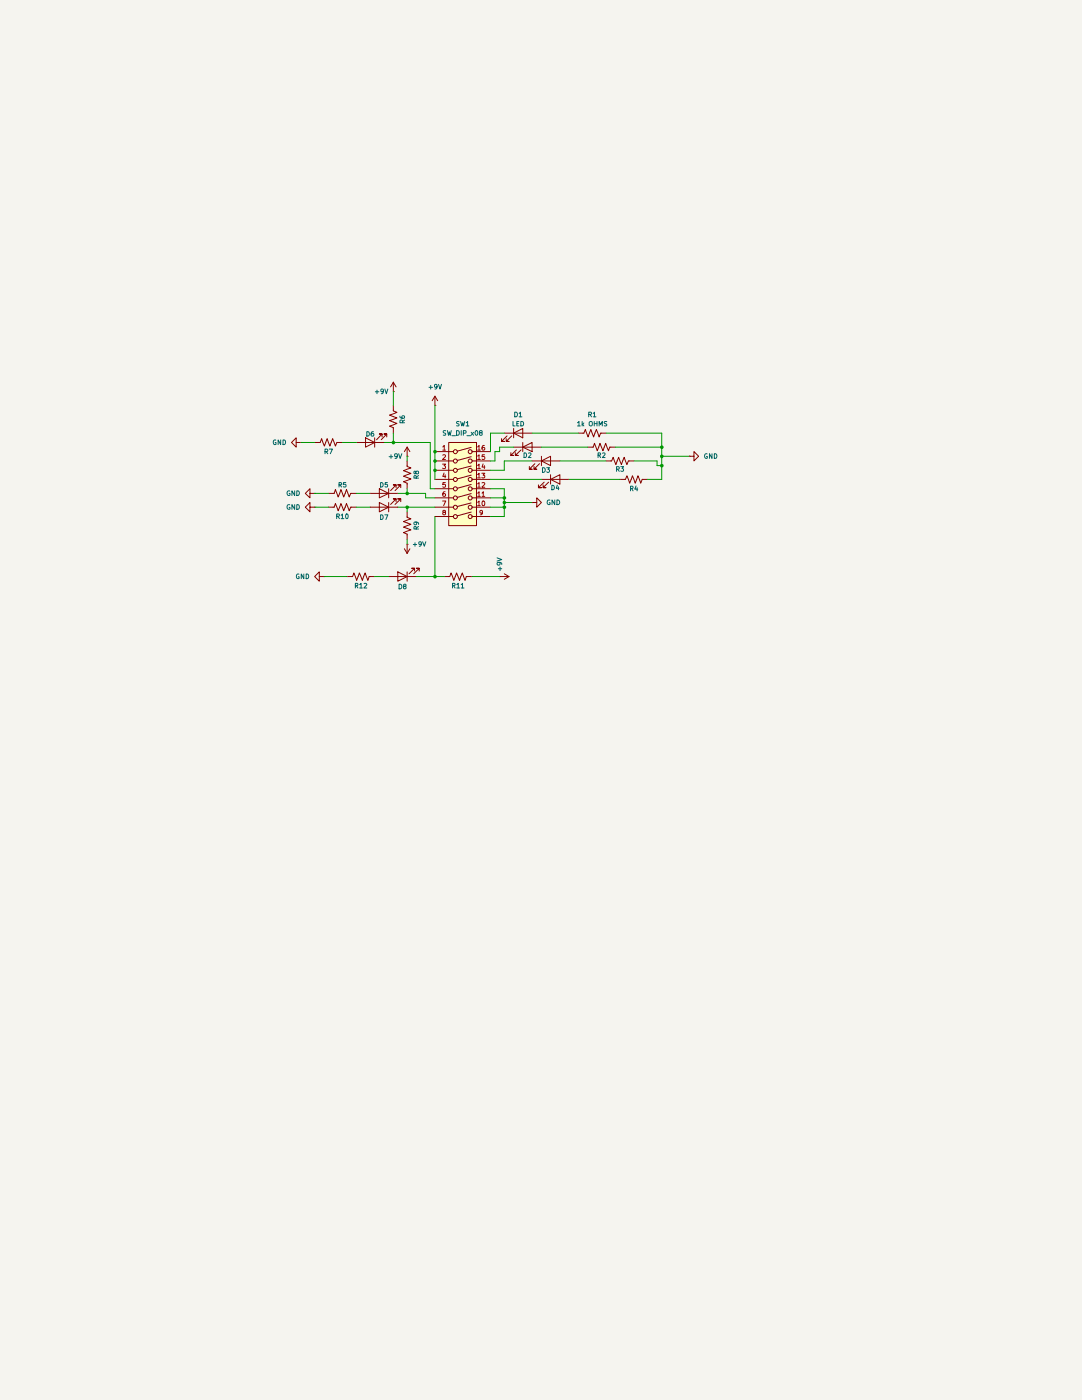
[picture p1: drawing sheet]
(kicad_sch
 (version 20231120)
 (generator "eeschema")
 (generator_version "8.0")
 (paper "A4")
 (lib_symbols
  (symbol "Device:LED"
   (pin_numbers hide)
   (pin_names
    (offset 1.016) hide) (exclude_from_sim no) (in_bom yes) (on_board yes)
   (property "Reference" "D" (at 0 2.54 0) (effects (font (size 1.27 1.27))))
   (property "Value" "LED" (at 0 -2.54 0) (effects (font (size 1.27 1.27))))
   (property "Footprint" "" (at 0 0 0) (effects (font (size 1.27 1.27)) (hide yes)))
   (property "Datasheet" "~" (at 0 0 0) (effects (font (size 1.27 1.27)) (hide yes)))
   (property "Description" "Light emitting diode" (at 0 0 0) (effects (font (size 1.27 1.27)) (hide yes)))
   (symbol "LED_0_1"
    (polyline (pts (xy -1.27 -1.27) (xy -1.27 1.27)) (stroke (width 0.254) (type default)) (fill (type none)))
    (polyline (pts (xy -1.27 0) (xy 1.27 0)) (stroke (width 0) (type default)) (fill (type none)))
    (polyline (pts (xy 1.27 -1.27) (xy 1.27 1.27) (xy -1.27 0) (xy 1.27 -1.27)) (stroke (width 0.254) (type default)) (fill (type none)))
    (polyline (pts (xy -3.048 -0.762) (xy -4.572 -2.286) (xy -3.81 -2.286) (xy -4.572 -2.286) (xy -4.572 -1.524)) (stroke (width 0) (type default)) (fill (type none)))
    (polyline (pts (xy -1.778 -0.762) (xy -3.302 -2.286) (xy -2.54 -2.286) (xy -3.302 -2.286) (xy -3.302 -1.524)) (stroke (width 0) (type default)) (fill (type none))))
   (symbol "LED_1_1"
    (pin passive line (at -3.81 0 0) (length 2.54) (name "K" (effects (font (size 1.27 1.27)))) (number "1" (effects (font (size 1.27 1.27)))))
    (pin passive line (at 3.81 0 180) (length 2.54) (name "A" (effects (font (size 1.27 1.27)))) (number "2" (effects (font (size 1.27 1.27)))))))
  (symbol "Device:R_US"
   (pin_numbers hide)
   (pin_names
    (offset 0)) (exclude_from_sim no) (in_bom yes) (on_board yes)
   (property "Reference" "R" (at 2.54 0 90) (effects (font (size 1.27 1.27))))
   (property "Value" "R_US" (at -2.54 0 90) (effects (font (size 1.27 1.27))))
   (property "Footprint" "" (at 1.016 -0.254 90) (effects (font (size 1.27 1.27)) (hide yes)))
   (property "Datasheet" "~" (at 0 0 0) (effects (font (size 1.27 1.27)) (hide yes)))
   (property "Description" "Resistor, US symbol" (at 0 0 0) (effects (font (size 1.27 1.27)) (hide yes)))
   (symbol "R_US_0_1"
    (polyline (pts (xy 0 -2.286) (xy 0 -2.54)) (stroke (width 0) (type default)) (fill (type none)))
    (polyline (pts (xy 0 2.286) (xy 0 2.54)) (stroke (width 0) (type default)) (fill (type none)))
    (polyline (pts (xy 0 -0.762) (xy 1.016 -1.143) (xy 0 -1.524) (xy -1.016 -1.905) (xy 0 -2.286)) (stroke (width 0) (type default)) (fill (type none)))
    (polyline (pts (xy 0 0.762) (xy 1.016 0.381) (xy 0 0) (xy -1.016 -0.381) (xy 0 -0.762)) (stroke (width 0) (type default)) (fill (type none)))
    (polyline (pts (xy 0 2.286) (xy 1.016 1.905) (xy 0 1.524) (xy -1.016 1.143) (xy 0 0.762)) (stroke (width 0) (type default)) (fill (type none))))
   (symbol "R_US_1_1"
    (pin passive line (at 0 3.81 270) (length 1.27) (name "~" (effects (font (size 1.27 1.27)))) (number "1" (effects (font (size 1.27 1.27)))))
    (pin passive line (at 0 -3.81 90) (length 1.27) (name "~" (effects (font (size 1.27 1.27)))) (number "2" (effects (font (size 1.27 1.27)))))))
  (symbol "Switch:SW_DIP_x08"
   (pin_names
    (offset 0) hide) (exclude_from_sim no) (in_bom yes) (on_board yes)
   (property "Reference" "SW" (at 0 13.97 0) (effects (font (size 1.27 1.27))))
   (property "Value" "SW_DIP_x08" (at 0 -11.43 0) (effects (font (size 1.27 1.27))))
   (property "Footprint" "" (at 0 0 0) (effects (font (size 1.27 1.27)) (hide yes)))
   (property "Datasheet" "~" (at 0 0 0) (effects (font (size 1.27 1.27)) (hide yes)))
   (property "Description" "8x DIP Switch, Single Pole Single Throw (SPST) switch, small symbol" (at 0 0 0) (effects (font (size 1.27 1.27)) (hide yes)))
   (symbol "SW_DIP_x08_0_0"
    (circle (center -2.032 -7.62) (radius 0.508) (stroke (width 0) (type default)) (fill (type none)))
    (circle (center -2.032 -5.08) (radius 0.508) (stroke (width 0) (type default)) (fill (type none)))
    (circle (center -2.032 -2.54) (radius 0.508) (stroke (width 0) (type default)) (fill (type none)))
    (circle (center -2.032 0) (radius 0.508) (stroke (width 0) (type default)) (fill (type none)))
    (circle (center -2.032 2.54) (radius 0.508) (stroke (width 0) (type default)) (fill (type none)))
    (circle (center -2.032 5.08) (radius 0.508) (stroke (width 0) (type default)) (fill (type none)))
    (circle (center -2.032 7.62) (radius 0.508) (stroke (width 0) (type default)) (fill (type none)))
    (circle (center -2.032 10.16) (radius 0.508) (stroke (width 0) (type default)) (fill (type none)))
    (polyline (pts (xy -1.524 -7.4676) (xy 2.3622 -6.4262)) (stroke (width 0) (type default)) (fill (type none)))
    (polyline (pts (xy -1.524 -4.9276) (xy 2.3622 -3.8862)) (stroke (width 0) (type default)) (fill (type none)))
    (polyline (pts (xy -1.524 -2.3876) (xy 2.3622 -1.3462)) (stroke (width 0) (type default)) (fill (type none)))
    (polyline (pts (xy -1.524 0.127) (xy 2.3622 1.1684)) (stroke (width 0) (type default)) (fill (type none)))
    (polyline (pts (xy -1.524 2.667) (xy 2.3622 3.7084)) (stroke (width 0) (type default)) (fill (type none)))
    (polyline (pts (xy -1.524 5.207) (xy 2.3622 6.2484)) (stroke (width 0) (type default)) (fill (type none)))
    (polyline (pts (xy -1.524 7.747) (xy 2.3622 8.7884)) (stroke (width 0) (type default)) (fill (type none)))
    (polyline (pts (xy -1.524 10.287) (xy 2.3622 11.3284)) (stroke (width 0) (type default)) (fill (type none)))
    (circle (center 2.032 -7.62) (radius 0.508) (stroke (width 0) (type default)) (fill (type none)))
    (circle (center 2.032 -5.08) (radius 0.508) (stroke (width 0) (type default)) (fill (type none)))
    (circle (center 2.032 -2.54) (radius 0.508) (stroke (width 0) (type default)) (fill (type none)))
    (circle (center 2.032 0) (radius 0.508) (stroke (width 0) (type default)) (fill (type none)))
    (circle (center 2.032 2.54) (radius 0.508) (stroke (width 0) (type default)) (fill (type none)))
    (circle (center 2.032 5.08) (radius 0.508) (stroke (width 0) (type default)) (fill (type none)))
    (circle (center 2.032 7.62) (radius 0.508) (stroke (width 0) (type default)) (fill (type none)))
    (circle (center 2.032 10.16) (radius 0.508) (stroke (width 0) (type default)) (fill (type none))))
   (symbol "SW_DIP_x08_0_1"
    (rectangle (start -3.81 12.7) (end 3.81 -10.16) (stroke (width 0.254) (type default)) (fill (type background))))
   (symbol "SW_DIP_x08_1_1"
    (pin passive line (at -7.62 10.16 0) (length 5.08) (name "~" (effects (font (size 1.27 1.27)))) (number "1" (effects (font (size 1.27 1.27)))))
    (pin passive line (at 7.62 -5.08 180) (length 5.08) (name "~" (effects (font (size 1.27 1.27)))) (number "10" (effects (font (size 1.27 1.27)))))
    (pin passive line (at 7.62 -2.54 180) (length 5.08) (name "~" (effects (font (size 1.27 1.27)))) (number "11" (effects (font (size 1.27 1.27)))))
    (pin passive line (at 7.62 0 180) (length 5.08) (name "~" (effects (font (size 1.27 1.27)))) (number "12" (effects (font (size 1.27 1.27)))))
    (pin passive line (at 7.62 2.54 180) (length 5.08) (name "~" (effects (font (size 1.27 1.27)))) (number "13" (effects (font (size 1.27 1.27)))))
    (pin passive line (at 7.62 5.08 180) (length 5.08) (name "~" (effects (font (size 1.27 1.27)))) (number "14" (effects (font (size 1.27 1.27)))))
    (pin passive line (at 7.62 7.62 180) (length 5.08) (name "~" (effects (font (size 1.27 1.27)))) (number "15" (effects (font (size 1.27 1.27)))))
    (pin passive line (at 7.62 10.16 180) (length 5.08) (name "~" (effects (font (size 1.27 1.27)))) (number "16" (effects (font (size 1.27 1.27)))))
    (pin passive line (at -7.62 7.62 0) (length 5.08) (name "~" (effects (font (size 1.27 1.27)))) (number "2" (effects (font (size 1.27 1.27)))))
    (pin passive line (at -7.62 5.08 0) (length 5.08) (name "~" (effects (font (size 1.27 1.27)))) (number "3" (effects (font (size 1.27 1.27)))))
    (pin passive line (at -7.62 2.54 0) (length 5.08) (name "~" (effects (font (size 1.27 1.27)))) (number "4" (effects (font (size 1.27 1.27)))))
    (pin passive line (at -7.62 0 0) (length 5.08) (name "~" (effects (font (size 1.27 1.27)))) (number "5" (effects (font (size 1.27 1.27)))))
    (pin passive line (at -7.62 -2.54 0) (length 5.08) (name "~" (effects (font (size 1.27 1.27)))) (number "6" (effects (font (size 1.27 1.27)))))
    (pin passive line (at -7.62 -5.08 0) (length 5.08) (name "~" (effects (font (size 1.27 1.27)))) (number "7" (effects (font (size 1.27 1.27)))))
    (pin passive line (at -7.62 -7.62 0) (length 5.08) (name "~" (effects (font (size 1.27 1.27)))) (number "8" (effects (font (size 1.27 1.27)))))
    (pin passive line (at 7.62 -7.62 180) (length 5.08) (name "~" (effects (font (size 1.27 1.27)))) (number "9" (effects (font (size 1.27 1.27)))))))
  (symbol "power:+9V"
   (power)
   (pin_numbers hide)
   (pin_names
    (offset 0) hide) (exclude_from_sim no) (in_bom yes) (on_board yes)
   (property "Reference" "#PWR" (at 0 -3.81 0) (effects (font (size 1.27 1.27)) (hide yes)))
   (property "Value" "+9V" (at 0 3.556 0) (effects (font (size 1.27 1.27))))
   (property "Footprint" "" (at 0 0 0) (effects (font (size 1.27 1.27)) (hide yes)))
   (property "Datasheet" "" (at 0 0 0) (effects (font (size 1.27 1.27)) (hide yes)))
   (property "Description" "Power symbol creates a global label with name \"+9V\"" (at 0 0 0) (effects (font (size 1.27 1.27)) (hide yes)))
   (symbol "+9V_0_1"
    (polyline (pts (xy -0.762 1.27) (xy 0 2.54)) (stroke (width 0) (type default)) (fill (type none)))
    (polyline (pts (xy 0 0) (xy 0 2.54)) (stroke (width 0) (type default)) (fill (type none)))
    (polyline (pts (xy 0 2.54) (xy 0.762 1.27)) (stroke (width 0) (type default)) (fill (type none))))
   (symbol "+9V_1_1"
    (pin power_in line (at 0 0 90) (length 0) (name "~" (effects (font (size 1.27 1.27)))) (number "1" (effects (font (size 1.27 1.27)))))))
  (symbol "power:GND"
   (power)
   (pin_numbers hide)
   (pin_names
    (offset 0) hide) (exclude_from_sim no) (in_bom yes) (on_board yes)
   (property "Reference" "#PWR" (at 0 -6.35 0) (effects (font (size 1.27 1.27)) (hide yes)))
   (property "Value" "GND" (at 0 -3.81 0) (effects (font (size 1.27 1.27))))
   (property "Footprint" "" (at 0 0 0) (effects (font (size 1.27 1.27)) (hide yes)))
   (property "Datasheet" "" (at 0 0 0) (effects (font (size 1.27 1.27)) (hide yes)))
   (property "Description" "Power symbol creates a global label with name \"GND\" , ground" (at 0 0 0) (effects (font (size 1.27 1.27)) (hide yes)))
   (symbol "GND_0_1"
    (polyline (pts (xy 0 0) (xy 0 -1.27) (xy 1.27 -1.27) (xy 0 -2.54) (xy -1.27 -1.27) (xy 0 -1.27)) (stroke (width 0) (type default)) (fill (type none))))
   (symbol "GND_1_1"
    (pin power_in line (at 0 0 270) (length 0) (name "~" (effects (font (size 1.27 1.27)))) (number "1" (effects (font (size 1.27 1.27))))))))
 (junction
  (at 119.38 36.83)
  (diameter 0)
  (color 0 0 0 0))
 (junction
  (at 111.76 48.26)
  (diameter 0)
  (color 0 0 0 0))
 (junction
  (at 119.38 71.12)
  (diameter 0)
  (color 0 0 0 0))
 (junction
  (at 181.61 40.64)
  (diameter 0)
  (color 0 0 0 0))
 (junction
  (at 107.95 34.29)
  (diameter 0)
  (color 0 0 0 0))
 (junction
  (at 119.38 39.37)
  (diameter 0)
  (color 0 0 0 0))
 (junction
  (at 138.43 49.53)
  (diameter 0)
  (color 0 0 0 0))
 (junction
  (at 119.38 41.91)
  (diameter 0)
  (color 0 0 0 0))
 (junction
  (at 181.61 35.56)
  (diameter 0)
  (color 0 0 0 0))
 (junction
  (at 111.76 52.07)
  (diameter 0)
  (color 0 0 0 0))
 (junction
  (at 181.61 38.1)
  (diameter 0)
  (color 0 0 0 0))
 (junction
  (at 138.43 52.07)
  (diameter 0)
  (color 0 0 0 0))
 (junction
  (at 138.43 50.8)
  (diameter 0)
  (color 0 0 0 0))
 (wire
  (pts (xy 135.89 39.37) (xy 134.62 39.37))
  (stroke (width 0) (type default)))
 (wire
  (pts (xy 93.98 34.29) (xy 97.79 34.29))
  (stroke (width 0) (type default)))
 (wire
  (pts (xy 116.84 48.26) (xy 111.76 48.26))
  (stroke (width 0) (type default)))
 (wire
  (pts (xy 134.62 41.91) (xy 138.43 41.91))
  (stroke (width 0) (type default)))
 (wire
  (pts (xy 181.61 38.1) (xy 189.23 38.1))
  (stroke (width 0) (type default)))
 (wire
  (pts (xy 181.61 38.1) (xy 181.61 40.64))
  (stroke (width 0) (type default)))
 (wire
  (pts (xy 138.43 46.99) (xy 134.62 46.99))
  (stroke (width 0) (type default)))
 (wire
  (pts (xy 118.11 46.99) (xy 119.38 46.99))
  (stroke (width 0) (type default)))
 (wire
  (pts (xy 107.95 31.75) (xy 107.95 34.29))
  (stroke (width 0) (type default)))
 (wire
  (pts (xy 177.8 44.45) (xy 181.61 44.45))
  (stroke (width 0) (type default)))
 (wire
  (pts (xy 168.91 35.56) (xy 181.61 35.56))
  (stroke (width 0) (type default)))
 (wire
  (pts (xy 119.38 54.61) (xy 119.38 71.12))
  (stroke (width 0) (type default)))
 (wire
  (pts (xy 134.62 52.07) (xy 138.43 52.07))
  (stroke (width 0) (type default)))
 (wire
  (pts (xy 119.38 36.83) (xy 119.38 39.37))
  (stroke (width 0) (type default)))
 (wire
  (pts (xy 161.29 35.56) (xy 148.59 35.56))
  (stroke (width 0) (type default)))
 (wire
  (pts (xy 119.38 49.53) (xy 116.84 49.53))
  (stroke (width 0) (type default)))
 (wire
  (pts (xy 97.79 52.07) (xy 101.6 52.07))
  (stroke (width 0) (type default)))
 (wire
  (pts (xy 181.61 35.56) (xy 181.61 38.1))
  (stroke (width 0) (type default)))
 (wire
  (pts (xy 111.76 38.1) (xy 111.76 39.37))
  (stroke (width 0) (type default)))
 (wire
  (pts (xy 119.38 71.12) (xy 121.92 71.12))
  (stroke (width 0) (type default)))
 (wire
  (pts (xy 109.22 52.07) (xy 111.76 52.07))
  (stroke (width 0) (type default)))
 (wire
  (pts (xy 119.38 39.37) (xy 119.38 41.91))
  (stroke (width 0) (type default)))
 (wire
  (pts (xy 111.76 60.96) (xy 111.76 62.23))
  (stroke (width 0) (type default)))
 (wire
  (pts (xy 180.34 39.37) (xy 180.34 40.64))
  (stroke (width 0) (type default)))
 (wire
  (pts (xy 166.37 31.75) (xy 181.61 31.75))
  (stroke (width 0) (type default)))
 (wire
  (pts (xy 119.38 41.91) (xy 119.38 44.45))
  (stroke (width 0) (type default)))
 (wire
  (pts (xy 138.43 49.53) (xy 138.43 50.8))
  (stroke (width 0) (type default)))
 (wire
  (pts (xy 82.55 34.29) (xy 86.36 34.29))
  (stroke (width 0) (type default)))
 (wire
  (pts (xy 138.43 49.53) (xy 138.43 46.99))
  (stroke (width 0) (type default)))
 (wire
  (pts (xy 134.62 31.75) (xy 138.43 31.75))
  (stroke (width 0) (type default)))
 (wire
  (pts (xy 158.75 31.75) (xy 146.05 31.75))
  (stroke (width 0) (type default)))
 (wire
  (pts (xy 119.38 52.07) (xy 111.76 52.07))
  (stroke (width 0) (type default)))
 (wire
  (pts (xy 134.62 44.45) (xy 148.59 44.45))
  (stroke (width 0) (type default)))
 (wire
  (pts (xy 88.9 71.12) (xy 95.25 71.12))
  (stroke (width 0) (type default)))
 (wire
  (pts (xy 137.16 35.56) (xy 140.97 35.56))
  (stroke (width 0) (type default)))
 (wire
  (pts (xy 105.41 34.29) (xy 107.95 34.29))
  (stroke (width 0) (type default)))
 (wire
  (pts (xy 116.84 49.53) (xy 116.84 48.26))
  (stroke (width 0) (type default)))
 (wire
  (pts (xy 86.36 52.07) (xy 90.17 52.07))
  (stroke (width 0) (type default)))
 (wire
  (pts (xy 134.62 31.75) (xy 134.62 36.83))
  (stroke (width 0) (type default)))
 (wire
  (pts (xy 181.61 31.75) (xy 181.61 35.56))
  (stroke (width 0) (type default)))
 (wire
  (pts (xy 180.34 40.64) (xy 181.61 40.64))
  (stroke (width 0) (type default)))
 (wire
  (pts (xy 181.61 40.64) (xy 181.61 44.45))
  (stroke (width 0) (type default)))
 (wire
  (pts (xy 173.99 39.37) (xy 180.34 39.37))
  (stroke (width 0) (type default)))
 (wire
  (pts (xy 107.95 20.32) (xy 107.95 24.13))
  (stroke (width 0) (type default)))
 (wire
  (pts (xy 118.11 34.29) (xy 118.11 46.99))
  (stroke (width 0) (type default)))
 (wire
  (pts (xy 138.43 39.37) (xy 138.43 41.91))
  (stroke (width 0) (type default)))
 (wire
  (pts (xy 138.43 52.07) (xy 138.43 54.61))
  (stroke (width 0) (type default)))
 (wire
  (pts (xy 138.43 50.8) (xy 146.05 50.8))
  (stroke (width 0) (type default)))
 (wire
  (pts (xy 137.16 35.56) (xy 137.16 36.83))
  (stroke (width 0) (type default)))
 (wire
  (pts (xy 134.62 54.61) (xy 138.43 54.61))
  (stroke (width 0) (type default)))
 (wire
  (pts (xy 111.76 52.07) (xy 111.76 53.34))
  (stroke (width 0) (type default)))
 (wire
  (pts (xy 134.62 49.53) (xy 138.43 49.53))
  (stroke (width 0) (type default)))
 (wire
  (pts (xy 129.54 71.12) (xy 137.16 71.12))
  (stroke (width 0) (type default)))
 (wire
  (pts (xy 111.76 46.99) (xy 111.76 48.26))
  (stroke (width 0) (type default)))
 (wire
  (pts (xy 166.37 39.37) (xy 153.67 39.37))
  (stroke (width 0) (type default)))
 (wire
  (pts (xy 102.87 71.12) (xy 106.68 71.12))
  (stroke (width 0) (type default)))
 (wire
  (pts (xy 135.89 36.83) (xy 135.89 39.37))
  (stroke (width 0) (type default)))
 (wire
  (pts (xy 137.16 36.83) (xy 135.89 36.83))
  (stroke (width 0) (type default)))
 (wire
  (pts (xy 97.79 48.26) (xy 101.6 48.26))
  (stroke (width 0) (type default)))
 (wire
  (pts (xy 138.43 50.8) (xy 138.43 52.07))
  (stroke (width 0) (type default)))
 (wire
  (pts (xy 170.18 44.45) (xy 156.21 44.45))
  (stroke (width 0) (type default)))
 (wire
  (pts (xy 107.95 34.29) (xy 118.11 34.29))
  (stroke (width 0) (type default)))
 (wire
  (pts (xy 109.22 48.26) (xy 111.76 48.26))
  (stroke (width 0) (type default)))
 (wire
  (pts (xy 119.38 24.13) (xy 119.38 36.83))
  (stroke (width 0) (type default)))
 (wire
  (pts (xy 138.43 39.37) (xy 146.05 39.37))
  (stroke (width 0) (type default)))
 (wire
  (pts (xy 86.36 48.26) (xy 90.17 48.26))
  (stroke (width 0) (type default)))
 (wire
  (pts (xy 114.3 71.12) (xy 119.38 71.12))
  (stroke (width 0) (type default)))
 (symbol
  (lib_id "Device:R_US")
  (at 93.98 52.07 90)
  (unit 1)
  (exclude_from_sim no)
  (in_bom yes)
  (on_board yes)
  (dnp no)
  (property "Reference" "R10" (at 93.98 54.61 90) (effects (font (size 1.27 1.27))))
  (property "Value" "1k OHMS" (at 93.98 49.53 90) (effects (font (size 1.27 1.27)) (hide yes)))
  (property "Footprint" "" (at 94.234 51.054 90) (effects (font (size 1.27 1.27)) (hide yes)))
  (property "Datasheet" "~" (at 93.98 52.07 0) (effects (font (size 1.27 1.27)) (hide yes)))
  (property "Description" "Resistor, US symbol" (at 93.98 52.07 0) (effects (font (size 1.27 1.27)) (hide yes)))
  (pin "1")
  (pin "2"))
 (symbol
  (lib_id "Device:R_US")
  (at 93.98 48.26 90)
  (unit 1)
  (exclude_from_sim no)
  (in_bom yes)
  (on_board yes)
  (dnp no)
  (property "Reference" "R5" (at 93.98 45.974 90) (effects (font (size 1.27 1.27))))
  (property "Value" "1k OHMS" (at 93.98 45.72 90) (effects (font (size 1.27 1.27)) (hide yes)))
  (property "Footprint" "" (at 94.234 47.244 90) (effects (font (size 1.27 1.27)) (hide yes)))
  (property "Datasheet" "~" (at 93.98 48.26 0) (effects (font (size 1.27 1.27)) (hide yes)))
  (property "Description" "Resistor, US symbol" (at 93.98 48.26 0) (effects (font (size 1.27 1.27)) (hide yes)))
  (pin "1")
  (pin "2"))
 (symbol
  (lib_id "Device:R_US")
  (at 125.73 71.12 90)
  (unit 1)
  (exclude_from_sim no)
  (in_bom yes)
  (on_board yes)
  (dnp no)
  (property "Reference" "R11" (at 125.73 73.66 90) (effects (font (size 1.27 1.27))))
  (property "Value" "1k OHMS" (at 125.73 68.58 90) (effects (font (size 1.27 1.27)) (hide yes)))
  (property "Footprint" "" (at 125.984 70.104 90) (effects (font (size 1.27 1.27)) (hide yes)))
  (property "Datasheet" "~" (at 125.73 71.12 0) (effects (font (size 1.27 1.27)) (hide yes)))
  (property "Description" "Resistor, US symbol" (at 125.73 71.12 0) (effects (font (size 1.27 1.27)) (hide yes)))
  (pin "1")
  (pin "2"))
 (symbol
  (lib_id "power:+9V")
  (at 111.76 62.23 180)
  (unit 1)
  (exclude_from_sim no)
  (in_bom yes)
  (on_board yes)
  (dnp no)
  (property "Reference" "#PWR09" (at 111.76 58.42 0) (effects (font (size 1.27 1.27)) (hide yes)))
  (property "Value" "+9V" (at 115.062 62.23 0) (effects (font (size 1.27 1.27))))
  (property "Footprint" "" (at 111.76 62.23 0) (effects (font (size 1.27 1.27)) (hide yes)))
  (property "Datasheet" "" (at 111.76 62.23 0) (effects (font (size 1.27 1.27)) (hide yes)))
  (property "Description" "Power symbol creates a global label with name \"+9V\"" (at 111.76 62.23 0) (effects (font (size 1.27 1.27)) (hide yes)))
  (pin "1"))
 (symbol
  (lib_id "power:GND")
  (at 86.36 48.26 270)
  (unit 1)
  (exclude_from_sim no)
  (in_bom yes)
  (on_board yes)
  (dnp no)
  (fields_autoplaced yes)
  (property "Reference" "#PWR04" (at 80.01 48.26 0) (effects (font (size 1.27 1.27)) (hide yes)))
  (property "Value" "GND" (at 82.55 48.2599 90) (effects (font (size 1.27 1.27)) (justify right)))
  (property "Footprint" "" (at 86.36 48.26 0) (effects (font (size 1.27 1.27)) (hide yes)))
  (property "Datasheet" "" (at 86.36 48.26 0) (effects (font (size 1.27 1.27)) (hide yes)))
  (property "Description" "Power symbol creates a global label with name \"GND\" , ground" (at 86.36 48.26 0) (effects (font (size 1.27 1.27)) (hide yes)))
  (pin "1"))
 (symbol
  (lib_id "power:GND")
  (at 82.55 34.29 270)
  (unit 1)
  (exclude_from_sim no)
  (in_bom yes)
  (on_board yes)
  (dnp no)
  (fields_autoplaced yes)
  (property "Reference" "#PWR08" (at 76.2 34.29 0) (effects (font (size 1.27 1.27)) (hide yes)))
  (property "Value" "GND" (at 78.74 34.2899 90) (effects (font (size 1.27 1.27)) (justify right)))
  (property "Footprint" "" (at 82.55 34.29 0) (effects (font (size 1.27 1.27)) (hide yes)))
  (property "Datasheet" "" (at 82.55 34.29 0) (effects (font (size 1.27 1.27)) (hide yes)))
  (property "Description" "Power symbol creates a global label with name \"GND\" , ground" (at 82.55 34.29 0) (effects (font (size 1.27 1.27)) (hide yes)))
  (pin "1"))
 (symbol
  (lib_id "Device:R_US")
  (at 90.17 34.29 90)
  (unit 1)
  (exclude_from_sim no)
  (in_bom yes)
  (on_board yes)
  (dnp no)
  (property "Reference" "R7" (at 90.17 36.83 90) (effects (font (size 1.27 1.27))))
  (property "Value" "1k OHMS" (at 90.17 31.75 90) (effects (font (size 1.27 1.27)) (hide yes)))
  (property "Footprint" "" (at 90.424 33.274 90) (effects (font (size 1.27 1.27)) (hide yes)))
  (property "Datasheet" "~" (at 90.17 34.29 0) (effects (font (size 1.27 1.27)) (hide yes)))
  (property "Description" "Resistor, US symbol" (at 90.17 34.29 0) (effects (font (size 1.27 1.27)) (hide yes)))
  (pin "1")
  (pin "2"))
 (symbol
  (lib_id "power:+9V")
  (at 119.38 24.13 0)
  (unit 1)
  (exclude_from_sim no)
  (in_bom yes)
  (on_board yes)
  (dnp no)
  (property "Reference" "#PWR01" (at 119.38 27.94 0) (effects (font (size 1.27 1.27)) (hide yes)))
  (property "Value" "+9V" (at 119.38 19.05 0) (effects (font (size 1.27 1.27))))
  (property "Footprint" "" (at 119.38 24.13 0) (effects (font (size 1.27 1.27)) (hide yes)))
  (property "Datasheet" "" (at 119.38 24.13 0) (effects (font (size 1.27 1.27)) (hide yes)))
  (property "Description" "Power symbol creates a global label with name \"+9V\"" (at 119.38 24.13 0) (effects (font (size 1.27 1.27)) (hide yes)))
  (pin "1"))
 (symbol
  (lib_id "power:GND")
  (at 146.05 50.8 90)
  (unit 1)
  (exclude_from_sim no)
  (in_bom yes)
  (on_board yes)
  (dnp no)
  (fields_autoplaced yes)
  (property "Reference" "#PWR05" (at 152.4 50.8 0) (effects (font (size 1.27 1.27)) (hide yes)))
  (property "Value" "GND" (at 149.86 50.7999 90) (effects (font (size 1.27 1.27)) (justify right)))
  (property "Footprint" "" (at 146.05 50.8 0) (effects (font (size 1.27 1.27)) (hide yes)))
  (property "Datasheet" "" (at 146.05 50.8 0) (effects (font (size 1.27 1.27)) (hide yes)))
  (property "Description" "Power symbol creates a global label with name \"GND\" , ground" (at 146.05 50.8 0) (effects (font (size 1.27 1.27)) (hide yes)))
  (pin "1"))
 (symbol
  (lib_id "power:+9V")
  (at 111.76 38.1 0)
  (unit 1)
  (exclude_from_sim no)
  (in_bom yes)
  (on_board yes)
  (dnp no)
  (property "Reference" "#PWR06" (at 111.76 41.91 0) (effects (font (size 1.27 1.27)) (hide yes)))
  (property "Value" "+9V" (at 108.458 38.1 0) (effects (font (size 1.27 1.27))))
  (property "Footprint" "" (at 111.76 38.1 0) (effects (font (size 1.27 1.27)) (hide yes)))
  (property "Datasheet" "" (at 111.76 38.1 0) (effects (font (size 1.27 1.27)) (hide yes)))
  (property "Description" "Power symbol creates a global label with name \"+9V\"" (at 111.76 38.1 0) (effects (font (size 1.27 1.27)) (hide yes)))
  (pin "1"))
 (symbol
  (lib_id "Device:LED")
  (at 105.41 52.07 180)
  (unit 1)
  (exclude_from_sim no)
  (in_bom yes)
  (on_board yes)
  (dnp no)
  (property "Reference" "D7" (at 105.41 54.864 0) (effects (font (size 1.27 1.27))))
  (property "Value" "LED" (at 105.41 54.61 0) (effects (font (size 1.27 1.27)) (hide yes)))
  (property "Footprint" "" (at 105.41 52.07 0) (effects (font (size 1.27 1.27)) (hide yes)))
  (property "Datasheet" "~" (at 105.41 52.07 0) (effects (font (size 1.27 1.27)) (hide yes)))
  (property "Description" "Light emitting diode" (at 105.41 52.07 0) (effects (font (size 1.27 1.27)) (hide yes)))
  (pin "2")
  (pin "1"))
 (symbol
  (lib_id "Device:R_US")
  (at 107.95 27.94 180)
  (unit 1)
  (exclude_from_sim no)
  (in_bom yes)
  (on_board yes)
  (dnp no)
  (property "Reference" "R6" (at 110.49 27.94 90) (effects (font (size 1.27 1.27))))
  (property "Value" "1k OHMS" (at 105.41 27.94 90) (effects (font (size 1.27 1.27)) (hide yes)))
  (property "Footprint" "" (at 106.934 27.686 90) (effects (font (size 1.27 1.27)) (hide yes)))
  (property "Datasheet" "~" (at 107.95 27.94 0) (effects (font (size 1.27 1.27)) (hide yes)))
  (property "Description" "Resistor, US symbol" (at 107.95 27.94 0) (effects (font (size 1.27 1.27)) (hide yes)))
  (pin "1")
  (pin "2"))
 (symbol
  (lib_id "Device:LED")
  (at 152.4 44.45 0)
  (unit 1)
  (exclude_from_sim no)
  (in_bom yes)
  (on_board yes)
  (dnp no)
  (property "Reference" "D4" (at 152.4 46.736 0) (effects (font (size 1.27 1.27))))
  (property "Value" "LED" (at 152.4 41.91 0) (effects (font (size 1.27 1.27)) (hide yes)))
  (property "Footprint" "" (at 152.4 44.45 0) (effects (font (size 1.27 1.27)) (hide yes)))
  (property "Datasheet" "~" (at 152.4 44.45 0) (effects (font (size 1.27 1.27)) (hide yes)))
  (property "Description" "Light emitting diode" (at 152.4 44.45 0) (effects (font (size 1.27 1.27)) (hide yes)))
  (pin "2")
  (pin "1"))
 (symbol
  (lib_id "Device:LED")
  (at 149.86 39.37 0)
  (unit 1)
  (exclude_from_sim no)
  (in_bom yes)
  (on_board yes)
  (dnp no)
  (property "Reference" "D3" (at 149.86 41.91 0) (effects (font (size 1.27 1.27))))
  (property "Value" "LED" (at 149.86 36.83 0) (effects (font (size 1.27 1.27)) (hide yes)))
  (property "Footprint" "" (at 149.86 39.37 0) (effects (font (size 1.27 1.27)) (hide yes)))
  (property "Datasheet" "~" (at 149.86 39.37 0) (effects (font (size 1.27 1.27)) (hide yes)))
  (property "Description" "Light emitting diode" (at 149.86 39.37 0) (effects (font (size 1.27 1.27)) (hide yes)))
  (pin "2")
  (pin "1"))
 (symbol
  (lib_id "Device:R_US")
  (at 99.06 71.12 90)
  (unit 1)
  (exclude_from_sim no)
  (in_bom yes)
  (on_board yes)
  (dnp no)
  (property "Reference" "R12" (at 99.06 73.66 90) (effects (font (size 1.27 1.27))))
  (property "Value" "1k OHMS" (at 99.06 68.58 90) (effects (font (size 1.27 1.27)) (hide yes)))
  (property "Footprint" "" (at 99.314 70.104 90) (effects (font (size 1.27 1.27)) (hide yes)))
  (property "Datasheet" "~" (at 99.06 71.12 0) (effects (font (size 1.27 1.27)) (hide yes)))
  (property "Description" "Resistor, US symbol" (at 99.06 71.12 0) (effects (font (size 1.27 1.27)) (hide yes)))
  (pin "1")
  (pin "2"))
 (symbol
  (lib_id "Device:R_US")
  (at 170.18 39.37 90)
  (unit 1)
  (exclude_from_sim no)
  (in_bom yes)
  (on_board yes)
  (dnp no)
  (property "Reference" "R3" (at 170.18 41.656 90) (effects (font (size 1.27 1.27))))
  (property "Value" "1k OHMS" (at 170.18 36.83 90) (effects (font (size 1.27 1.27)) (hide yes)))
  (property "Footprint" "" (at 170.434 38.354 90) (effects (font (size 1.27 1.27)) (hide yes)))
  (property "Datasheet" "~" (at 170.18 39.37 0) (effects (font (size 1.27 1.27)) (hide yes)))
  (property "Description" "Resistor, US symbol" (at 170.18 39.37 0) (effects (font (size 1.27 1.27)) (hide yes)))
  (pin "1")
  (pin "2"))
 (symbol
  (lib_id "Device:R_US")
  (at 173.99 44.45 90)
  (unit 1)
  (exclude_from_sim no)
  (in_bom yes)
  (on_board yes)
  (dnp no)
  (property "Reference" "R4" (at 173.99 46.99 90) (effects (font (size 1.27 1.27))))
  (property "Value" "1k OHMS" (at 173.99 41.91 90) (effects (font (size 1.27 1.27)) (hide yes)))
  (property "Footprint" "" (at 174.244 43.434 90) (effects (font (size 1.27 1.27)) (hide yes)))
  (property "Datasheet" "~" (at 173.99 44.45 0) (effects (font (size 1.27 1.27)) (hide yes)))
  (property "Description" "Resistor, US symbol" (at 173.99 44.45 0) (effects (font (size 1.27 1.27)) (hide yes)))
  (pin "1")
  (pin "2"))
 (symbol
  (lib_id "Device:R_US")
  (at 162.56 31.75 90)
  (unit 1)
  (exclude_from_sim no)
  (in_bom yes)
  (on_board yes)
  (dnp no)
  (property "Reference" "R1" (at 162.56 26.67 90) (effects (font (size 1.27 1.27))))
  (property "Value" "1k OHMS" (at 162.56 29.21 90) (effects (font (size 1.27 1.27))))
  (property "Footprint" "" (at 162.814 30.734 90) (effects (font (size 1.27 1.27)) (hide yes)))
  (property "Datasheet" "~" (at 162.56 31.75 0) (effects (font (size 1.27 1.27)) (hide yes)))
  (property "Description" "Resistor, US symbol" (at 162.56 31.75 0) (effects (font (size 1.27 1.27)) (hide yes)))
  (pin "1")
  (pin "2"))
 (symbol
  (lib_id "Switch:SW_DIP_x08")
  (at 127 46.99 0)
  (unit 1)
  (exclude_from_sim no)
  (in_bom yes)
  (on_board yes)
  (dnp no)
  (fields_autoplaced yes)
  (property "Reference" "SW1" (at 127 29.21 0) (effects (font (size 1.27 1.27))))
  (property "Value" "SW_DIP_x08" (at 127 31.75 0) (effects (font (size 1.27 1.27))))
  (property "Footprint" "" (at 127 46.99 0) (effects (font (size 1.27 1.27)) (hide yes)))
  (property "Datasheet" "~" (at 127 46.99 0) (effects (font (size 1.27 1.27)) (hide yes)))
  (property "Description" "8x DIP Switch, Single Pole Single Throw (SPST) switch, small symbol" (at 127 46.99 0) (effects (font (size 1.27 1.27)) (hide yes)))
  (pin "11")
  (pin "16")
  (pin "3")
  (pin "7")
  (pin "5")
  (pin "9")
  (pin "15")
  (pin "1")
  (pin "12")
  (pin "14")
  (pin "10")
  (pin "8")
  (pin "2")
  (pin "4")
  (pin "6")
  (pin "13"))
 (symbol
  (lib_id "power:+9V")
  (at 107.95 20.32 0)
  (unit 1)
  (exclude_from_sim no)
  (in_bom yes)
  (on_board yes)
  (dnp no)
  (property "Reference" "#PWR03" (at 107.95 24.13 0) (effects (font (size 1.27 1.27)) (hide yes)))
  (property "Value" "+9V" (at 104.648 20.32 0) (effects (font (size 1.27 1.27))))
  (property "Footprint" "" (at 107.95 20.32 0) (effects (font (size 1.27 1.27)) (hide yes)))
  (property "Datasheet" "" (at 107.95 20.32 0) (effects (font (size 1.27 1.27)) (hide yes)))
  (property "Description" "Power symbol creates a global label with name \"+9V\"" (at 107.95 20.32 0) (effects (font (size 1.27 1.27)) (hide yes)))
  (pin "1"))
 (symbol
  (lib_id "power:+9V")
  (at 137.16 71.12 270)
  (unit 1)
  (exclude_from_sim no)
  (in_bom yes)
  (on_board yes)
  (dnp no)
  (property "Reference" "#PWR011" (at 133.35 71.12 0) (effects (font (size 1.27 1.27)) (hide yes)))
  (property "Value" "+9V" (at 137.16 67.818 0) (effects (font (size 1.27 1.27))))
  (property "Footprint" "" (at 137.16 71.12 0) (effects (font (size 1.27 1.27)) (hide yes)))
  (property "Datasheet" "" (at 137.16 71.12 0) (effects (font (size 1.27 1.27)) (hide yes)))
  (property "Description" "Power symbol creates a global label with name \"+9V\"" (at 137.16 71.12 0) (effects (font (size 1.27 1.27)) (hide yes)))
  (pin "1"))
 (symbol
  (lib_id "Device:R_US")
  (at 165.1 35.56 90)
  (unit 1)
  (exclude_from_sim no)
  (in_bom yes)
  (on_board yes)
  (dnp no)
  (property "Reference" "R2" (at 165.1 37.846 90) (effects (font (size 1.27 1.27))))
  (property "Value" "1k OHMS" (at 165.1 31.75 90) (effects (font (size 1.27 1.27)) (hide yes)))
  (property "Footprint" "" (at 165.354 34.544 90) (effects (font (size 1.27 1.27)) (hide yes)))
  (property "Datasheet" "~" (at 165.1 35.56 0) (effects (font (size 1.27 1.27)) (hide yes)))
  (property "Description" "Resistor, US symbol" (at 165.1 35.56 0) (effects (font (size 1.27 1.27)) (hide yes)))
  (pin "1")
  (pin "2"))
 (symbol
  (lib_id "Device:LED")
  (at 110.49 71.12 180)
  (unit 1)
  (exclude_from_sim no)
  (in_bom yes)
  (on_board yes)
  (dnp no)
  (property "Reference" "D8" (at 110.49 73.914 0) (effects (font (size 1.27 1.27))))
  (property "Value" "LED" (at 110.49 73.66 0) (effects (font (size 1.27 1.27)) (hide yes)))
  (property "Footprint" "" (at 110.49 71.12 0) (effects (font (size 1.27 1.27)) (hide yes)))
  (property "Datasheet" "~" (at 110.49 71.12 0) (effects (font (size 1.27 1.27)) (hide yes)))
  (property "Description" "Light emitting diode" (at 110.49 71.12 0) (effects (font (size 1.27 1.27)) (hide yes)))
  (pin "2")
  (pin "1"))
 (symbol
  (lib_id "Device:LED")
  (at 101.6 34.29 180)
  (unit 1)
  (exclude_from_sim no)
  (in_bom yes)
  (on_board yes)
  (dnp no)
  (property "Reference" "D6" (at 101.6 32.004 0) (effects (font (size 1.27 1.27))))
  (property "Value" "LED" (at 101.6 36.83 0) (effects (font (size 1.27 1.27)) (hide yes)))
  (property "Footprint" "" (at 101.6 34.29 0) (effects (font (size 1.27 1.27)) (hide yes)))
  (property "Datasheet" "~" (at 101.6 34.29 0) (effects (font (size 1.27 1.27)) (hide yes)))
  (property "Description" "Light emitting diode" (at 101.6 34.29 0) (effects (font (size 1.27 1.27)) (hide yes)))
  (pin "2")
  (pin "1"))
 (symbol
  (lib_id "Device:R_US")
  (at 111.76 57.15 180)
  (unit 1)
  (exclude_from_sim no)
  (in_bom yes)
  (on_board yes)
  (dnp no)
  (property "Reference" "R9" (at 114.3 57.15 90) (effects (font (size 1.27 1.27))))
  (property "Value" "1k OHMS" (at 109.22 57.15 90) (effects (font (size 1.27 1.27)) (hide yes)))
  (property "Footprint" "" (at 110.744 56.896 90) (effects (font (size 1.27 1.27)) (hide yes)))
  (property "Datasheet" "~" (at 111.76 57.15 0) (effects (font (size 1.27 1.27)) (hide yes)))
  (property "Description" "Resistor, US symbol" (at 111.76 57.15 0) (effects (font (size 1.27 1.27)) (hide yes)))
  (pin "1")
  (pin "2"))
 (symbol
  (lib_id "Device:LED")
  (at 105.41 48.26 180)
  (unit 1)
  (exclude_from_sim no)
  (in_bom yes)
  (on_board yes)
  (dnp no)
  (property "Reference" "D5" (at 105.41 45.974 0) (effects (font (size 1.27 1.27))))
  (property "Value" "LED" (at 105.41 50.8 0) (effects (font (size 1.27 1.27)) (hide yes)))
  (property "Footprint" "" (at 105.41 48.26 0) (effects (font (size 1.27 1.27)) (hide yes)))
  (property "Datasheet" "~" (at 105.41 48.26 0) (effects (font (size 1.27 1.27)) (hide yes)))
  (property "Description" "Light emitting diode" (at 105.41 48.26 0) (effects (font (size 1.27 1.27)) (hide yes)))
  (pin "2")
  (pin "1"))
 (symbol
  (lib_id "power:GND")
  (at 189.23 38.1 90)
  (unit 1)
  (exclude_from_sim no)
  (in_bom yes)
  (on_board yes)
  (dnp no)
  (fields_autoplaced yes)
  (property "Reference" "#PWR02" (at 195.58 38.1 0) (effects (font (size 1.27 1.27)) (hide yes)))
  (property "Value" "GND" (at 193.04 38.0999 90) (effects (font (size 1.27 1.27)) (justify right)))
  (property "Footprint" "" (at 189.23 38.1 0) (effects (font (size 1.27 1.27)) (hide yes)))
  (property "Datasheet" "" (at 189.23 38.1 0) (effects (font (size 1.27 1.27)) (hide yes)))
  (property "Description" "Power symbol creates a global label with name \"GND\" , ground" (at 189.23 38.1 0) (effects (font (size 1.27 1.27)) (hide yes)))
  (pin "1"))
 (symbol
  (lib_id "Device:R_US")
  (at 111.76 43.18 180)
  (unit 1)
  (exclude_from_sim no)
  (in_bom yes)
  (on_board yes)
  (dnp no)
  (property "Reference" "R8" (at 114.3 43.18 90) (effects (font (size 1.27 1.27))))
  (property "Value" "1k OHMS" (at 109.22 43.18 90) (effects (font (size 1.27 1.27)) (hide yes)))
  (property "Footprint" "" (at 110.744 42.926 90) (effects (font (size 1.27 1.27)) (hide yes)))
  (property "Datasheet" "~" (at 111.76 43.18 0) (effects (font (size 1.27 1.27)) (hide yes)))
  (property "Description" "Resistor, US symbol" (at 111.76 43.18 0) (effects (font (size 1.27 1.27)) (hide yes)))
  (pin "1")
  (pin "2"))
 (symbol
  (lib_id "power:GND")
  (at 86.36 52.07 270)
  (unit 1)
  (exclude_from_sim no)
  (in_bom yes)
  (on_board yes)
  (dnp no)
  (fields_autoplaced yes)
  (property "Reference" "#PWR07" (at 80.01 52.07 0) (effects (font (size 1.27 1.27)) (hide yes)))
  (property "Value" "GND" (at 82.55 52.0699 90) (effects (font (size 1.27 1.27)) (justify right)))
  (property "Footprint" "" (at 86.36 52.07 0) (effects (font (size 1.27 1.27)) (hide yes)))
  (property "Datasheet" "" (at 86.36 52.07 0) (effects (font (size 1.27 1.27)) (hide yes)))
  (property "Description" "Power symbol creates a global label with name \"GND\" , ground" (at 86.36 52.07 0) (effects (font (size 1.27 1.27)) (hide yes)))
  (pin "1"))
 (symbol
  (lib_id "Device:LED")
  (at 142.24 31.75 0)
  (unit 1)
  (exclude_from_sim no)
  (in_bom yes)
  (on_board yes)
  (dnp no)
  (property "Reference" "D1" (at 142.24 26.67 0) (effects (font (size 1.27 1.27))))
  (property "Value" "LED" (at 142.24 29.21 0) (effects (font (size 1.27 1.27))))
  (property "Footprint" "" (at 142.24 31.75 0) (effects (font (size 1.27 1.27)) (hide yes)))
  (property "Datasheet" "~" (at 142.24 31.75 0) (effects (font (size 1.27 1.27)) (hide yes)))
  (property "Description" "Light emitting diode" (at 142.24 31.75 0) (effects (font (size 1.27 1.27)) (hide yes)))
  (pin "2")
  (pin "1"))
 (symbol
  (lib_id "power:GND")
  (at 88.9 71.12 270)
  (unit 1)
  (exclude_from_sim no)
  (in_bom yes)
  (on_board yes)
  (dnp no)
  (fields_autoplaced yes)
  (property "Reference" "#PWR010" (at 82.55 71.12 0) (effects (font (size 1.27 1.27)) (hide yes)))
  (property "Value" "GND" (at 85.09 71.1199 90) (effects (font (size 1.27 1.27)) (justify right)))
  (property "Footprint" "" (at 88.9 71.12 0) (effects (font (size 1.27 1.27)) (hide yes)))
  (property "Datasheet" "" (at 88.9 71.12 0) (effects (font (size 1.27 1.27)) (hide yes)))
  (property "Description" "Power symbol creates a global label with name \"GND\" , ground" (at 88.9 71.12 0) (effects (font (size 1.27 1.27)) (hide yes)))
  (pin "1"))
 (symbol
  (lib_id "Device:LED")
  (at 144.78 35.56 0)
  (unit 1)
  (exclude_from_sim no)
  (in_bom yes)
  (on_board yes)
  (dnp no)
  (property "Reference" "D2" (at 144.78 37.846 0) (effects (font (size 1.27 1.27))))
  (property "Value" "LED" (at 144.78 33.02 0) (effects (font (size 1.27 1.27)) (hide yes)))
  (property "Footprint" "" (at 144.78 35.56 0) (effects (font (size 1.27 1.27)) (hide yes)))
  (property "Datasheet" "~" (at 144.78 35.56 0) (effects (font (size 1.27 1.27)) (hide yes)))
  (property "Description" "Light emitting diode" (at 144.78 35.56 0) (effects (font (size 1.27 1.27)) (hide yes)))
  (pin "2")
  (pin "1"))
 (sheet_instances
  (path ""
   (page "1"))))
